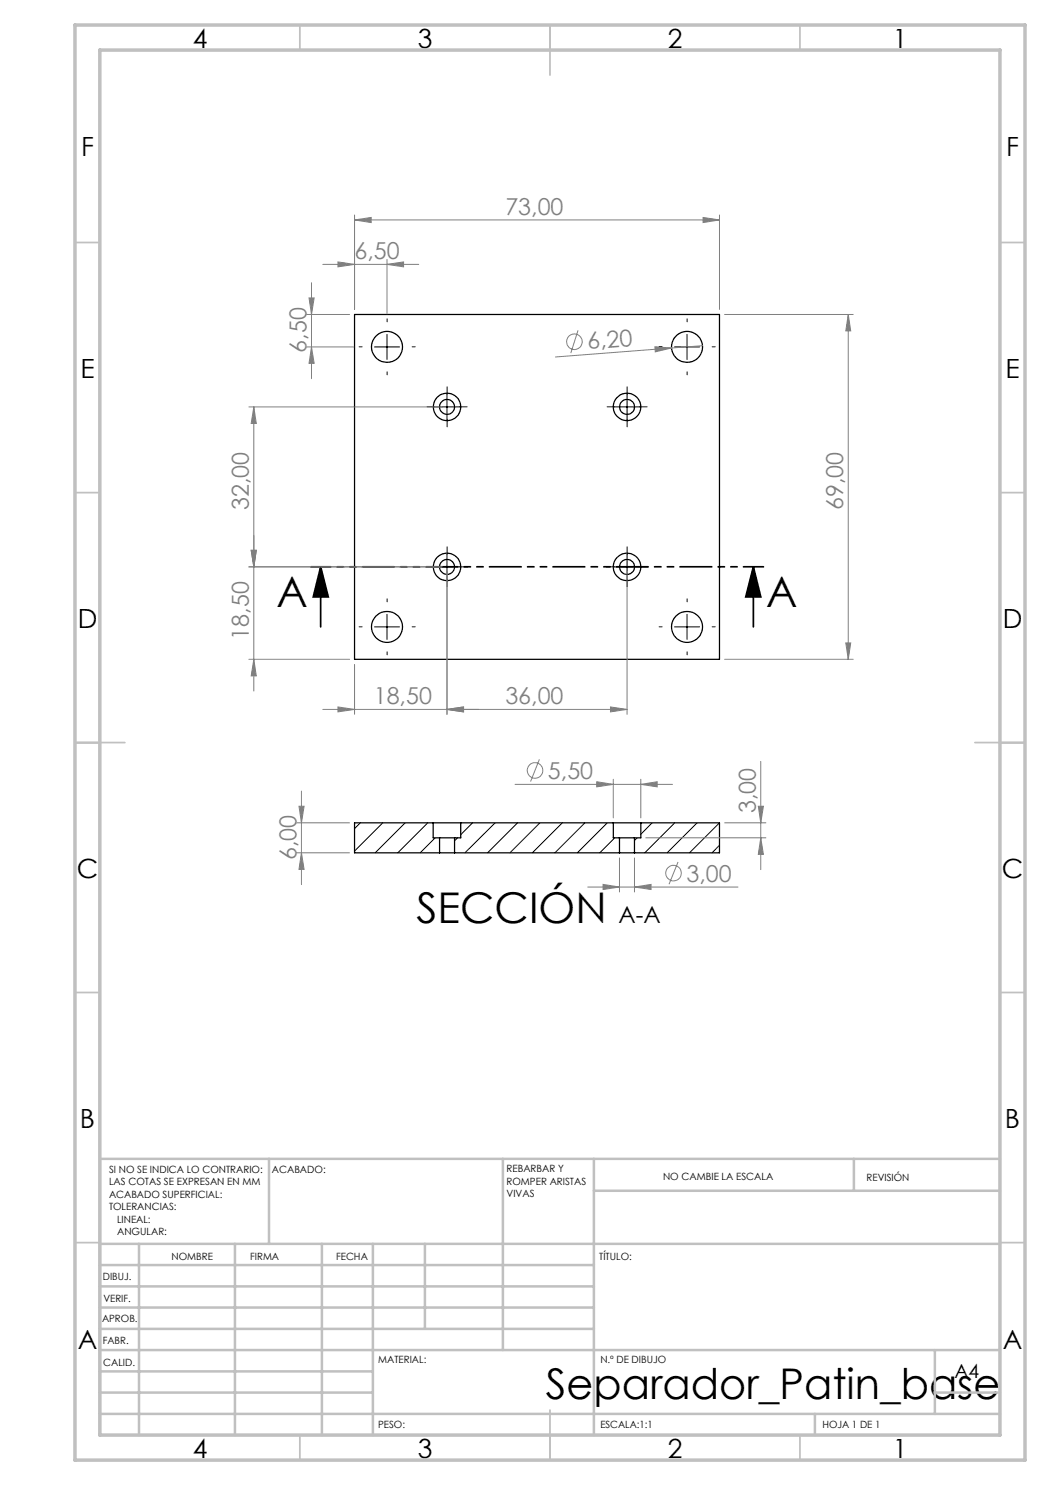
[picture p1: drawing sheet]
<svg xmlns="http://www.w3.org/2000/svg" width="210mm" height="297mm" viewBox="0 0 210 297" stroke-linecap="round" stroke-linejoin="round" font-family="sans-serif">
<g fill="none" stroke="#000" stroke-width=".25">
<path d="M70.9 62.9h73v69h-73zM86.6 164.6h5.5M86.6 164.6h-15.7v6h17M86.6 164.6v3h1.3M87.9 167.6h3M87.9 170.6h3M87.9 167.6v3M90.9 167.6v3M90.9 170.6h33M92.1 164.6v3h-1.2M92.1 164.6h30.6M122.7 164.6h5.5"/>
<path d="M122.7 164.6v3h1.2M123.9 167.6h3M123.9 170.6h3M123.9 167.6v3M126.9 167.6v3M128.2 164.6h15.7v6h-17M128.2 164.6v3h-1.3"/>
<circle cx="77.4" cy="69.4" r="3.1"/>
<circle cx="137.4" cy="69.4" r="3.1"/>
<circle cx="89.4" cy="81.4" r="2.75"/>
<circle cx="89.4" cy="81.4" r="1.5"/>
<circle cx="125.4" cy="81.4" r="1.5"/>
<circle cx="125.4" cy="81.4" r="2.75"/>
<circle cx="89.4" cy="113.4" r="2.75"/>
<circle cx="89.4" cy="113.4" r="1.49"/>
<circle cx="125.4" cy="113.4" r="1.49"/>
<circle cx="125.4" cy="113.4" r="2.75"/>
<circle cx="77.4" cy="125.4" r="3.1"/>
<circle cx="137.4" cy="125.4" r="3.1"/>
</g>
<g fill="none" stroke="#000" stroke-width=".2">
<path d="M74.9 69.4h5M77.4 66.9v5M89.4 78.9v5M125.4 78.9v5M134.9 69.4h5M137.4 66.9v5M86.9 81.4h5M122.9 81.4h5M86.9 113.4h5M89.4 110.9v5M122.9 113.4h5M125.4 110.9v5"/>
<path d="M74.9 125.4h5M77.4 122.9v5M134.9 125.4h5M137.4 122.9v5M72.1 164.6l-1.2 1.1M76.6 164.6l-5.7 5.6M81 164.6l-6 6M85.5 164.6l-5.9 6M87 167.6l-3 3M91.5 167.6l-.6 .6M94.5 164.6l-2.4 2.3M99 164.6l-6 6"/>
<path d="M103.5 164.6l-6 6M108 164.6l-6 6M112.5 164.6l-6 6M117 164.6l-6 6M121.5 164.6l-6 6M122.9 167.6l-3 3M127.4 167.6l-.5 .5M130.4 164.6l-2.2 2.3M134.9 164.6l-6 6M139.4 164.6l-6 6M143.9 164.6l-6 6M143.9 169l-1.5 1.6"/>
</g>
<g fill="none" stroke="#808080" stroke-width=".2">
<path d="M61.8 59.6h1l-.5 3.3zM62.3 56.5v19.2M64.6 52.9h19.1M67.6 52.4l3.3 .5-3.3 .5zM70.9 44l3.3-.5v1zM70.9 43v18.9M70.9 44h73M77.4 52.9l3.3-.5v1zM77.4 51.9v10.9M140.6 43.5l3.3 .5-3.3 .5zM143.9 43v18.9M61.3 62.9h8.6"/>
<path d="M61.3 69.4h9.5M62.3 69.4l.5 3.3h-1zM115.6 66.1l-1.4 4.5M131 69.4l3.3 .2-3.2 .8zM134.3 69.6l-23.2 1.8M140.5 69.1l-6.2 .5M144.9 62.9h25.7M169.7 62.9l.4 3.3h-.9zM169.7 62.9v69M49.8 81.4h38.6M50.8 81.4v56.8M50.8 81.4l.5 3.3h-1.1z"/>
<path d="M49.8 113.4h38.6M50.2 110.1h1.1l-.5 3.3zM89.4 114.4v28.5M125.4 114.4v28.5M49.8 131.9h20.1M50.8 131.9l.5 3.3h-1.1zM70.9 132.9v10M144.9 131.9h25.7M169.2 128.6h.9l-.4 3.3zM60.3 158.2v18.7M67.6 141.4l3.3 .5-3.3 .5zM89.4 141.9l3.3-.5v1z"/>
<path d="M103 156.9h31.5M107.9 151.9l-1.8 4.4M119.3 156.3l3.4 .6-3.4 .5zM122.1 141.4l3.3 .5-3.3 .5zM122.7 155.9v7.7M125.4 141.9h-60.8M128.2 156.9l3.2-.6v1.1zM128.2 155.9v7.7M152.2 152.3v21.6M59.3 164.6h10.6M59.3 170.6h10.6M59.8 161.3h1l-.5 3.3z"/>
<path d="M60.3 170.6l.5 3.3h-1zM117.5 177.4h30.1M120.6 176.9l3.3 .5-3.3 .5zM123.9 171.6v6.8M126.9 177.4l3.3-.5v1zM126.9 171.6v6.8M129.2 167.6h24M135.6 172.4l-1.8 4.4M144.9 164.6h8.3M151.7 161.3h1l-.5 3.3zM152.2 167.6l.5 3.3h-1z"/>
<circle cx="114.9" cy="68.4" r="1.56"/>
<circle cx="107" cy="154.1" r="1.55"/>
<circle cx="134.7" cy="174.6" r="1.56"/>
</g>
<path d="M64.1 113.4l1.6 6h-3zM64.1 113.4v12M150.7 113.4l1.5 6h-3zM150.7 113.4v12" fill="none" stroke="#000" stroke-width=".35"/>
<g fill="none" stroke="#000" stroke-width=".2" stroke-dasharray="15.2 1.3 1.3 1.3">
<path d="M72.4 69.4h-.6M77.4 64.4v-.6M77.4 74.4v.6M82.4 69.4h.6M89.4 78.9v-1.5M125.4 78.9v-1.5M132.4 69.4h-.6M137.4 64.4v-.6M137.4 74.4v.6M142.4 69.4h.6M86.9 81.4h-1.5M89.4 83.9v1.5"/>
<path d="M91.9 81.4h1.5M122.9 81.4h-1.5M125.4 83.9v1.5M127.9 81.4h1.5M86.9 113.4h-1.5M89.4 110.9v-1.5M89.4 115.9v1.5M91.9 113.4h1.5M122.9 113.4h-1.5M125.4 110.9v-1.5M125.4 115.9v1.5M127.9 113.4h1.5"/>
<path d="M72.4 125.4h-.6M77.4 120.4v-.6M77.4 130.4v.6M82.4 125.4h.6M132.4 125.4h-.6M137.4 120.4v-.6M137.4 130.4v.6M142.4 125.4h.6"/>
</g>
<path d="M152.7 113.4h-90.5" fill="none" stroke="#000" stroke-width=".35" stroke-dasharray="6.3 1.3 1.3 1.3 1.3 1.3" stroke-dashoffset="2.4"/>
<g fill="none" stroke="#c0c0c0" stroke-width=".35">
<path d="M60 5v5M110 5v10M160 5v5M15 48.5h5M200 48.5h5M15 98.5h5M200 98.5h5M15 148.5h10M195 148.5h10M15 198.5h5M200 198.5h5M15 248.5h5"/>
<path d="M200 248.5h5M60 287v5M110 282v10M160 287v5"/>
</g>
<g fill="none" stroke="#c0c0c0" stroke-width=".5">
<path d="M53.8 231.8v17M100.6 231.8v38.2M118.8 231.8v55.2M118.8 238.2h81.2M170.8 231.8v6.4M200 231.8h-180v55.2M20 248.8h180M20 257.3h98.8M20 253h98.8M27.8 248.8v38.2M47 248.8v38.2M64.4 248.8v38.2"/>
<path d="M74.6 248.8v38.2M85 248.8v17M20 265.8h98.8M20 261.5h98.8M20 278.5h54.6M20 274.3h54.6M20 270h180M187 278.5h13M187 270v12.8M20 282.8h180M163 282.8v4.2"/>
</g>
<path d="M15 5h190v287h-190zM20 10h180v277h-180z" fill="none" stroke="#c0c0c0" stroke-width=".7"/>
<path d="M150.7 113.4l1.5 6h-3zM64.1 113.4l1.6 6h-3z" fill="#000"/>
<g fill="#808080">
<path d="M131 69.4l3.3 .2-3.2 .8z"/>
<path d="M128.2 156.9l3.2-.6v1.1zM119.3 156.3l3.4 .6-3.4 .5z"/>
<path d="M67.6 52.4l3.3 .5-3.3 .5zM77.4 52.9l3.3-.5v1zM70.9 44l3.3-.5v1zM140.6 43.5l3.3 .5-3.3 .5zM67.6 141.4l3.3 .5-3.3 .5zM89.4 141.9l3.3-.5v1z"/>
<path d="M89.4 141.9l3.3-.5v1zM122.1 141.4l3.3 .5-3.3 .5z"/>
<path d="M50.8 131.9l.5 3.3h-1.1zM50.2 110.1h1.1l-.5 3.3zM59.8 161.3h1l-.5 3.3zM60.3 170.6l.5 3.3h-1zM151.7 161.3h1l-.5 3.3zM152.2 167.6l.5 3.3h-1z"/>
<path d="M61.8 59.6h1l-.5 3.3zM62.3 69.4l.5 3.3h-1zM169.7 62.9l.4 3.3h-.9zM169.2 128.6h.9l-.4 3.3zM50.8 81.4l.5 3.3h-1.1zM50.2 110.1h1.1l-.5 3.3z"/>
<path d="M120.6 176.9l3.3 .5-3.3 .5zM126.9 177.4l3.3-.5v1z"/>
</g>
<g font-size="8.5">
<text x="55.3" y="121.5">A</text>
<text x="153.2" y="121.5">A</text>
<text x="83.3" y="184.7">SECCIÓN</text>
<text x="109.2" y="279.7">Separador_Patin_base</text>
</g>
<g font-size="5.3">
<text x="38.5" y="9.5">4</text>
<text x="83.5" y="9.5">3</text>
<text x="133.6" y="9.5">2</text>
<text x="178.6" y="9.5">1</text>
<text x="16.2" y="31.3">F</text>
<text x="201.2" y="31.3">F</text>
<text x="16.1" y="75.5">E</text>
<text x="201.1" y="75.5">E</text>
<text x="15.5" y="125.5">D</text>
<text x="200.5" y="125.5">D</text>
<text x="15.4" y="175.5">C</text>
<text x="200.4" y="175.5">C</text>
<text x="16" y="225.5">B</text>
<text x="201" y="225.5">B</text>
<text x="15.5" y="269.8">A</text>
<text x="200.5" y="269.8">A</text>
<text x="38.5" y="291.5">4</text>
<text x="83.5" y="291.5">3</text>
<text x="133.6" y="291.5">2</text>
<text x="178.6" y="291.5">1</text>
</g>
<g font-size="4.7" fill="#808080">
<text x="101.1" y="43">73,00</text>
<text x="70.9" y="51.9">6,50</text>
<text x="61.3" y="70.6" transform="rotate(-90 61.3 70.6)">6,50</text>
<text x="117.6" y="69.8" transform="rotate(-4 117.6 69.8)">6,20</text>
<text x="49.8" y="102" transform="rotate(-90 49.8 102)">32,00</text>
<text x="168.7" y="102" transform="rotate(-90 168.7 102)">69,00</text>
<text x="49.8" y="127.9" transform="rotate(-90 49.8 127.9)">18,50</text>
<text x="74.8" y="140.9">18,50</text>
<text x="101.1" y="140.9">36,00</text>
<text x="109.6" y="155.8">5,50</text>
<text x="151.2" y="162.6" transform="rotate(-90 151.2 162.6)">3,00</text>
<text x="59.3" y="172.1" transform="rotate(-90 59.3 172.1)">6,00</text>
<text x="137.3" y="176.3">3,00</text>
</g>
<text font-size="4.7" x="123.7" y="184.7">A-A</text>
<text font-size="3.9" x="190.9" y="275.5">A4</text>
<g font-size="2">
<text x="21.8" y="234.6">SI NO SE INDICA LO CONTRARIO:</text>
<text x="21.8" y="237.1">LAS COTAS SE EXPRESAN EN MM</text>
<text x="21.8" y="239.6">ACABADO SUPERFICIAL:</text>
<text x="54.4" y="234.6">ACABADO:</text>
<text x="101.3" y="234.5">REBARBAR Y</text>
<text x="101.3" y="237">ROMPER ARISTAS</text>
<text x="101.3" y="239.5">VIVAS</text>
<text x="132.6" y="236">NO CAMBIE LA ESCALA</text>
<text x="173.3" y="236.2">REVISIÓN</text>
<text x="21.8" y="242.1">TOLERANCIAS:</text>
<text x="23.4" y="244.6">LINEAL:</text>
<text x="23.4" y="247.1">ANGULAR:</text>
<text x="34.3" y="252">NOMBRE</text>
<text x="50" y="251.9">FIRMA</text>
<text x="67.2" y="251.9">FECHA</text>
<text x="119.9" y="251.9">TÍTULO:</text>
<text x="20.6" y="256.1">DIBUJ.</text>
<text x="20.7" y="260.3">VERIF.</text>
<text x="20.4" y="264.4">APROB.</text>
<text x="20.5" y="268.8">FABR.</text>
<text x="20.7" y="273.1">CALID.</text>
<text x="75.6" y="272.5">MATERIAL:</text>
<text x="120.1" y="272.5">N.º DE DIBUJO</text>
<text x="75.6" y="285.5">PESO:</text>
<text x="120.1" y="285.6">ESCALA:1:1</text>
<text x="164.5" y="285.6">HOJA 1 DE 1</text>
</g>
</svg>
